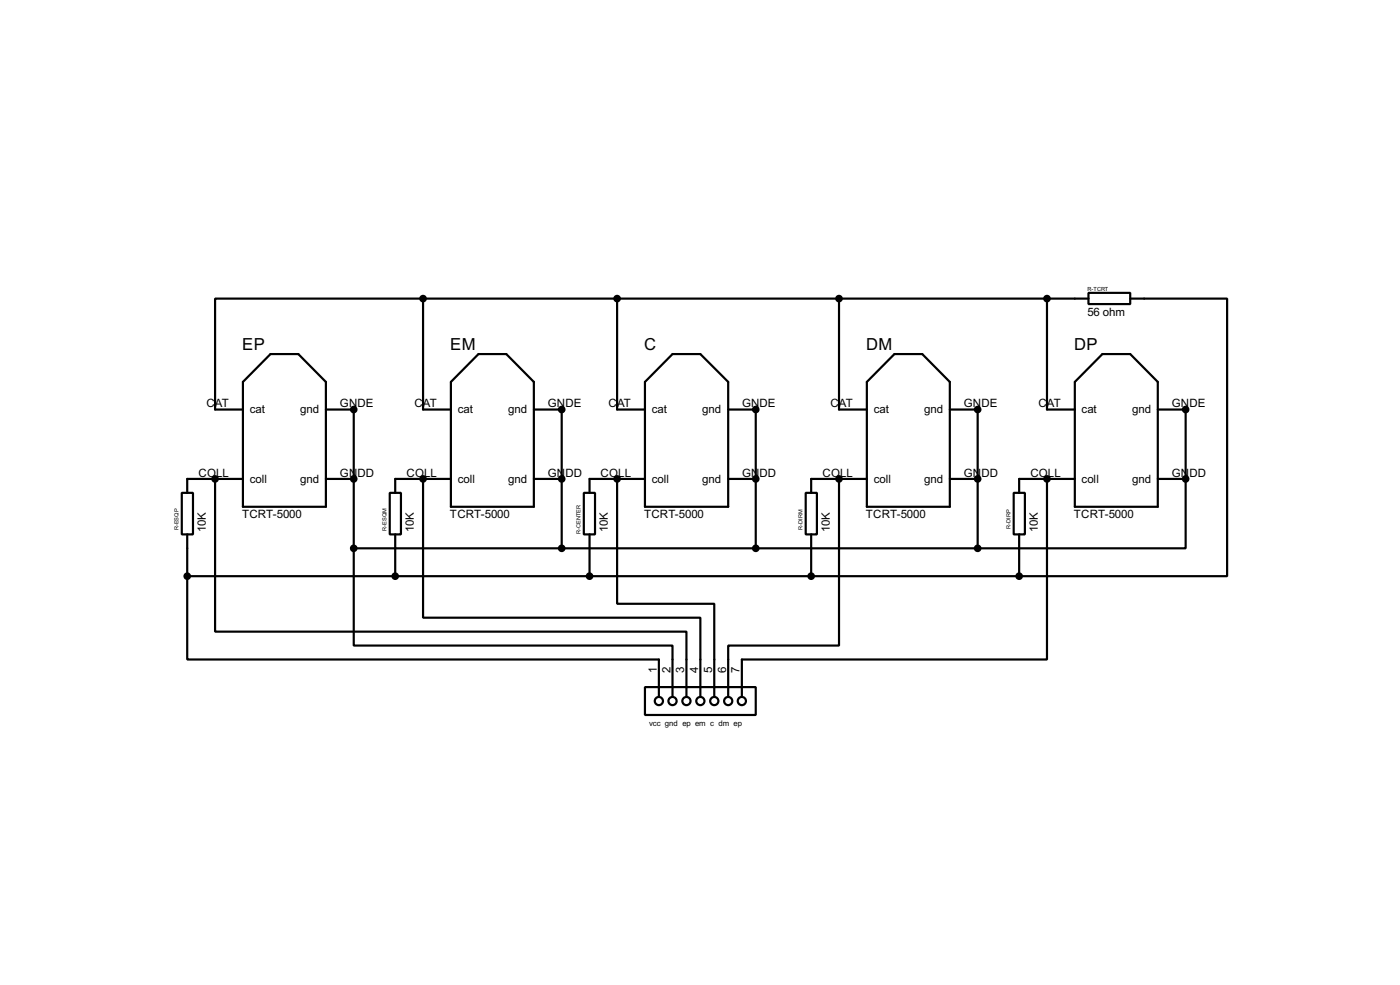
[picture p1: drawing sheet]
<svg xmlns="http://www.w3.org/2000/svg" width="256mm" height="180mm" viewBox="0 0 256 180" stroke-linecap="round" stroke-linejoin="round" font-family="sans-serif">
<g fill="#000">
<circle cx="64.8" cy="75" r=".2"/>
<circle cx="102.9" cy="75" r=".2"/>
<circle cx="138.5" cy="75" r=".2"/>
<circle cx="179.1" cy="75" r=".2"/>
<circle cx="217.2" cy="75" r=".2"/>
<circle cx="39.4" cy="87.7" r=".2"/>
<circle cx="64.8" cy="87.7" r=".2"/>
<circle cx="77.5" cy="87.7" r=".2"/>
<circle cx="102.9" cy="87.7" r=".2"/>
<circle cx="113.1" cy="87.7" r=".2"/>
<circle cx="138.5" cy="87.7" r=".2"/>
<circle cx="153.7" cy="87.7" r=".2"/>
<circle cx="179.1" cy="87.7" r=".2"/>
<circle cx="191.8" cy="87.7" r=".2"/>
<circle cx="217.2" cy="87.7" r=".2"/>
</g>
<g fill="none" stroke="#000" stroke-width=".4">
<path d="M77.5 54.7h-38.1v20.3h5.1M77.5 54.7h121.9M77.5 54.7v20.3h5.1M113.1 54.7v20.3h5.1M153.7 54.7v20.3h5.1M191.8 54.7v20.3h5.1M199.4 53.6h7.7v2.1h-7.7zM207.1 54.7h17.7v50.8h-38.1M49.6 64.8h5.1l5 5.1v22.9h-15.2v-22.9zM59.7 75h5.1v25.4M87.7 64.8h5.1l5 5.1v22.9h-15.2v-22.9zM97.8 75h5.1v25.4"/>
<path d="M123.2 64.8h5.1l5.1 5.1v22.9h-15.2v-22.9zM133.4 75h5.1v25.4M163.9 64.8h5.1l5 5.1v22.9h-15.2v-22.9zM174 75h5.1v25.4M202 64.8h5.1l5 5.1v22.9h-15.2v-22.9zM212.1 75h5.1v12.7M33.3 90.2h2.1v7.6h-2.1zM34.3 97.8v7.7M39.4 87.7v27.9h86.4v12M44.5 87.7h-10.2v2.5M59.7 87.7h5.1M71.4 90.2h2.1v7.6h-2.1z"/>
<path d="M72.4 97.8v7.7M77.5 87.7v25.4h50.8v14.5M82.6 87.7h-10.2v2.5M97.8 87.7h5.1M107 90.2h2v7.6h-2zM108 97.8v7.7M113.1 87.7v22.8h17.8v17.1M118.2 87.7h-10.2v2.5M133.4 87.7h5.1M147.6 90.2h2.1v7.6h-2.1zM148.6 97.8v7.7M153.7 87.7v30.5h-20.3v9.4"/>
<path d="M158.8 87.7h-10.2v2.5M174 87.7h5.1M185.7 90.2h2.1v7.6h-2.1zM186.7 97.8v7.7M191.8 87.7v33h-55.9v6.9M196.9 87.7h-10.2v2.5M212.1 87.7h5.1M217.2 87.7v12.7h-38.1M34.3 105.5v15.2h86.4v6.9M34.3 105.5h152.4M64.8 100.4v17.8h58.4v9.4M64.8 100.4h114.3"/>
<path d="M118.2 125.8h20.3v5.1h-20.3z"/>
<circle cx="120.7" cy="128.3" r=".75"/>
<circle cx="123.2" cy="128.3" r=".75"/>
<circle cx="125.7" cy="128.3" r=".75"/>
<circle cx="128.3" cy="128.3" r=".75"/>
<circle cx="130.8" cy="128.3" r=".75"/>
<circle cx="133.4" cy="128.3" r=".75"/>
<circle cx="135.9" cy="128.3" r=".75"/>
</g>
<g fill="#000" stroke="#000" stroke-width=".4">
<circle cx="77.5" cy="54.7" r=".5"/>
<circle cx="113" cy="54.7" r=".5"/>
<circle cx="153.7" cy="54.7" r=".5"/>
<circle cx="191.8" cy="54.7" r=".5"/>
<circle cx="64.8" cy="75" r=".5"/>
<circle cx="102.9" cy="75" r=".5"/>
<circle cx="138.4" cy="75" r=".5"/>
<circle cx="179.1" cy="75" r=".5"/>
<circle cx="217.2" cy="75" r=".5"/>
<circle cx="39.4" cy="87.7" r=".5"/>
<circle cx="64.8" cy="87.7" r=".5"/>
<circle cx="77.5" cy="87.7" r=".5"/>
<circle cx="102.9" cy="87.7" r=".5"/>
<circle cx="113" cy="87.7" r=".5"/>
<circle cx="138.4" cy="87.7" r=".5"/>
<circle cx="153.7" cy="87.7" r=".5"/>
<circle cx="179.1" cy="87.7" r=".5"/>
<circle cx="191.8" cy="87.7" r=".5"/>
<circle cx="217.2" cy="87.7" r=".5"/>
<circle cx="34.3" cy="105.5" r=".5"/>
<circle cx="64.8" cy="100.4" r=".5"/>
<circle cx="72.4" cy="105.5" r=".5"/>
<circle cx="102.9" cy="100.4" r=".5"/>
<circle cx="108" cy="105.5" r=".5"/>
<circle cx="138.4" cy="100.4" r=".5"/>
<circle cx="148.6" cy="105.5" r=".5"/>
<circle cx="179.1" cy="100.4" r=".5"/>
<circle cx="186.7" cy="105.5" r=".5"/>
</g>
<g font-size="3.4">
<text x="44.4" y="64">EP</text>
<text x="82.5" y="64">EM</text>
<text x="118" y="64">C</text>
<text x="158.7" y="64">DM</text>
<text x="196.8" y="64">DP</text>
</g>
<g font-size="2.4">
<text x="199.2" y="57.8">56 ohm</text>
<text x="37.8" y="74.6">CAT</text>
<text x="45.8" y="75.7">cat</text>
<text x="55" y="75.7">gnd</text>
<text x="62.3" y="74.6">GNDE</text>
<text x="75.9" y="74.6">CAT</text>
<text x="83.9" y="75.7">cat</text>
<text x="93.1" y="75.7">gnd</text>
<text x="100.4" y="74.6">GNDE</text>
<text x="111.5" y="74.6">CAT</text>
<text x="119.4" y="75.7">cat</text>
<text x="128.7" y="75.7">gnd</text>
<text x="135.9" y="74.6">GNDE</text>
<text x="152.1" y="74.6">CAT</text>
<text x="160.1" y="75.7">cat</text>
<text x="169.3" y="75.7">gnd</text>
<text x="176.6" y="74.6">GNDE</text>
<text x="190.2" y="74.6">CAT</text>
<text x="198.2" y="75.7">cat</text>
<text x="207.4" y="75.7">gnd</text>
<text x="214.7" y="74.6">GNDE</text>
<text x="36.4" y="87.3">COLL</text>
<text x="45.8" y="88.4">coll</text>
<text x="55" y="88.4">gnd</text>
<text x="62.3" y="87.3">GN</text>
<text x="65.5" y="87.3">DD</text>
<text x="74.5" y="87.3">COLL</text>
<text x="83.9" y="88.4">coll</text>
<text x="93.1" y="88.4">gnd</text>
<text x="100.4" y="87.3">GN</text>
<text x="103.6" y="87.3">DD</text>
<text x="110" y="87.3">COLL</text>
<text x="119.4" y="88.4">coll</text>
<text x="128.7" y="88.4">gnd</text>
<text x="135.9" y="87.3">GN</text>
<text x="139.1" y="87.3">DD</text>
<text x="150.7" y="87.3">COLL</text>
<text x="160.1" y="88.4">coll</text>
<text x="169.3" y="88.4">gnd</text>
<text x="176.6" y="87.3">GN</text>
<text x="179.8" y="87.3">DD</text>
<text x="188.8" y="87.3">COLL</text>
<text x="198.2" y="88.4">coll</text>
<text x="207.4" y="88.4">gnd</text>
<text x="214.7" y="87.3">GN</text>
<text x="217.9" y="87.3">DD</text>
<text x="44.3" y="94.9">TCRT-5000</text>
<text x="82.4" y="94.9">TCRT-5000</text>
<text x="118" y="94.9">TCRT-5000</text>
<text x="158.6" y="94.9">TCRT-5000</text>
<text x="196.7" y="94.9">TCRT-5000</text>
<text x="37.7" y="97.5" transform="rotate(-90 37.7 97.5)">10K</text>
<text x="75.8" y="97.5" transform="rotate(-90 75.8 97.5)">10K</text>
<text x="111.4" y="97.4" transform="rotate(-90 111.4 97.4)">10K</text>
<text x="152" y="97.5" transform="rotate(-90 152 97.5)">10K</text>
<text x="190.1" y="97.5" transform="rotate(-90 190.1 97.5)">10K</text>
<text x="120.3" y="123.2" transform="rotate(-90 120.3 123.2)">1</text>
<text x="122.8" y="123.2" transform="rotate(-90 122.8 123.2)">2</text>
<text x="125.4" y="123.2" transform="rotate(-90 125.4 123.2)">3</text>
<text x="127.9" y="123.2" transform="rotate(-90 127.9 123.2)">4</text>
<text x="130.5" y="123.2" transform="rotate(-90 130.5 123.2)">5</text>
<text x="133" y="123.2" transform="rotate(-90 133 123.2)">6</text>
<text x="135.5" y="123.2" transform="rotate(-90 135.5 123.2)">7</text>
</g>
<text font-size="1.6" x="119" y="132.9">vcc gnd ep em c dm ep</text>
<g font-size="1.2">
<text x="199.2" y="53.3">R-TCRT</text>
<text x="32.7" y="97.1" transform="rotate(-90 32.7 97.1)">R-ESQP</text>
<text x="70.8" y="97.2" transform="rotate(-90 70.8 97.2)">R-ESQM</text>
<text x="106.4" y="97.7" transform="rotate(-90 106.4 97.7)">R-CENTER</text>
<text x="147" y="97" transform="rotate(-90 147 97)">R-DIRM</text>
<text x="185.1" y="96.9" transform="rotate(-90 185.1 96.9)">R-DIRP</text>
</g>
</svg>
